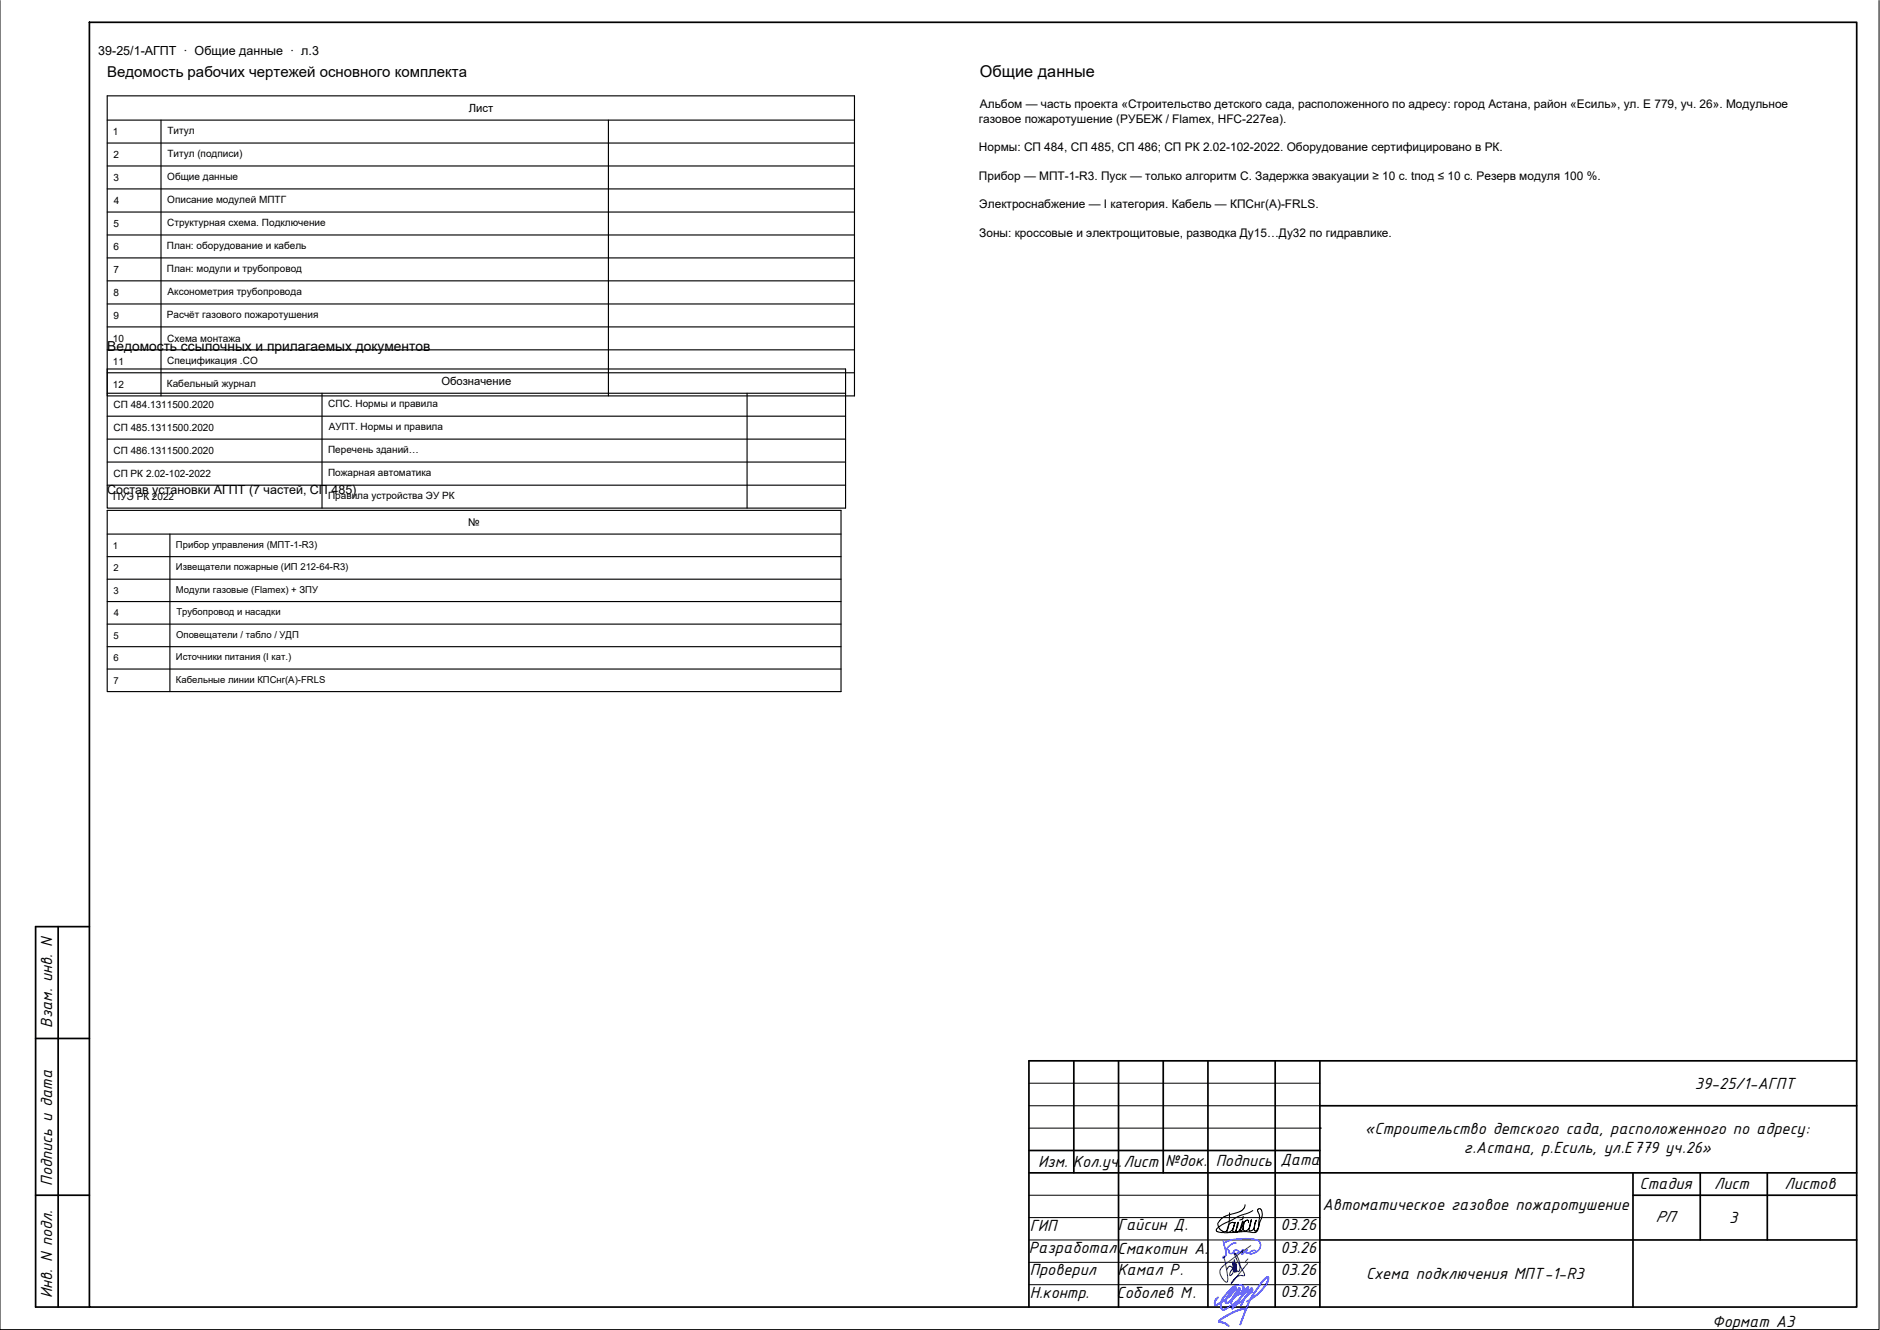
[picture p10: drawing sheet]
<svg xmlns="http://www.w3.org/2000/svg" width="420mm" height="297mm" viewBox="0 0 420 297" stroke-linecap="round" stroke-linejoin="round" font-family="sans-serif">
<g fill="none" stroke="#000" stroke-width=".22">
<path d="M0 .1v296.9h419.9v-296.9M20 142h.1M230 241.9h65M230 247h65M230 252h65M230 276.9h65M230 266.9h65M230 271.9h65M274.8 270.9l-.2 2.8-.2 .9-.4 .4-.4 .1-.7-.3-.6-.8-.1-.8M277.8 271.6v.5l-.7 .4M278.3 269.1l-.2 .7-.6 .6-4 1.4-.7 .6-.6 .8M280 270.4l-1 .5-2.3 .8-3.4 1.7-1 .7-.4 .4-.1 .4 .6 .3 1.2 .1 4-.2 3 .1 .3-.2 .3-.6 .3-2.6-.4-1.6 .2-.3 .5 .1 .3 .7v1l-.8 2.4-.5 .8h-.3l-.2-.3 .1-1 .4-1.1-.7 2.1-.5 .3-.5-.1 .6-2.4-.5 1.9-.6 .6h-.6l-.2-.4 .2-1.3 .6-.7a.32 .32 0 0 1 .4 .1 .32 .32 0 0 1 0 .4v-.1a.36 .36 0 0 0-.3-.4 .36 .36 0 0 0-.4 .2l-.3 .4-.2 1.4-.5 .4a.2 .2 0 0 1-.3 0 .2 .2 0 0 1 .1-.3l.7-1.9-.1 .9-.6 1.2-.7 .4-.1-.3 .3-1.2 .1-.7-.5 1.9-.4 .3a.28 .28 0 0 1-.3-.2 .28 .28 0 0 1 0-.3l.5-1.7-.5 1.6-.9 .6a.41 .41 0 0 1-.4-.2 .41 .41 0 0 1 .1-.5l.2-.8 .5-.5 .5-.2 .4 .3"/>
<path d="M230 281.9h65M230 286.9h65"/>
</g>
<g fill="none" stroke="#000" stroke-width=".38">
<path d="M20 5h395v286.9h-395zM13 207v84.9h7M20 207h-12v84.9h5M8 231.9h12M240 236.9v25M250 236.9v55M260 236.9v25M270 236.9v55M285 236.9v55M295 236.9v55M415 236.9h-185v55M230 256.9h65"/>
<path d="M295 247h120M8 266.9h12M230 261.9h185M295 276.9h120M365 266.9h50M365 261.9v30M380 261.9v15M395 261.9v15"/>
</g>
<g fill="#000">
<circle cx="20" cy="142" r=".19"/>
<circle cx="295" cy="252" r=".19"/>
</g>
<!-- layer: AR_Sloy -->
<g fill="none" stroke="#00f" stroke-width=".3">
<path d="M273.4 277.1l.5 1.9M273.9 279l.1 1M274 280v.3M274.1 278.9l.5 .3M274.6 279.3l.1 .3a.42 .42 0 0 0 .2 .4 .42 .42 0 0 0 .4-.1M275.6 279.7l.2 .3 .8-.1M275.6 279.7l-.3 .3M275.8 277.6l-.9 .5-1 1.2M275.8 279.6h-.1a.52 .52 0 0 1 .7-.4 .52 .52 0 0 1 .4 .6l-.1 .1M275.8 277.6h.4M275.8 276.8l-1.4 .4-.9 .5M276.9 279.7l-.3 .1 .1 .1"/>
<path d="M277.7 279.3l-1 .5M277.7 280h-.1M277.8 279.1v.1M277.8 279.1l-.1 1-.1-.1M277.8 279.2l-.1 .2M278.4 279.4l-.7 .5M278.6 279.2l-.2 .2M278.6 279.2h.1a.41 .41 0 0 0 0 .7l.5-.1 .2 .2h.3l1-.3M279 276.6l1.8 .3M279 276.6l-3.1 .2M280.3 279.3l.3 .1 .1 .3M280.3 279.3l-.6 .1-.5 .4"/>
<path d="M280.8 276.9l.6 .3M281 279.4l-.3 .3M281.4 277.3l.3 .7-.2 1M281.4 279l-.4 .5M273.3 280.9h.1M273.4 280.7l-.1 .2M273.5 280.8l-.2 .1M273.8 280.6l-.3 .2M274 280.3l-.3 .4"/>
</g>
<path d="M279.5 278.2l-5.1 3.7-1.5 1.3-.3 .6 .1 .7 .4 1 .7 .7a.32 .32 0 0 0 .5 .1 .32 .32 0 0 0 .1-.4l-.1-1.6-.8-3.8M278.8 282.1l-3.6 4.5 .4-.7 1-.9 .6-.2 .9 .1 .1-.1-.2-.6-1.7-3.1-.4-1.2 .5 .5 .6 1.5 .1 1.5-.1 .3a.3 .3 0 0 1-.3 .3 .3 .3 0 0 1-.3-.3l-.3-.7 .1-.8 .2 .4v1.3l-.2 .2-.4-1.3v-1.5l.2 2.8-.1 .1-.1-.3-.3-2 .1 1.2-.8 1.4a.28 .28 0 0 0 .3 .4 .28 .28 0 0 0 .3-.3l.2-.9-.3-.8-.6-.1-.5 .8M278.9 281.2l-.6 .6" fill="none" stroke="#154889" stroke-width=".22"/>
<path d="M272.2 289.8l-.6 .7-.1 .7a.34 .34 0 0 0 .3 .3 .34 .34 0 0 0 .4-.2l2-1.2 2-2.2a.19 .19 0 0 0 0-.3 .19 .19 0 0 0-.3 .2l-.8 .7-1.2 1.9v.5l.2 .2 1.2-.8 1.6-1.7 .2-.9-.3 .2-1.3 2-.3 1.2M276.1 289.4l.9-.4 .6-.6 .3-.5v-.5l-.2-.3-.9-.1-.9 .2-2.1 2.1-.8 1.2-.2 1 .2 .8 .6 .2 2.6-1.6 2.4-2.5 .4-.9-.5 .3-2.3 3.7-.7 .7-.2 .1 .4-.7 1.9-1 1.2-1.4 .8-.5 .3-.3v-.5a.27 .27 0 0 0-.3-.1 .27 .27 0 0 0-.2 .3l-1.2 1.8-.9 1.7M278.6 292.3l-1.1 .1-1.8 .6-3.1 1.9a.21 .21 0 0 0-.2 .3 .21 .21 0 0 0 .4 .1l.8 .2 1 .6M278.7 290.7l1.9-1.3 1.3-1.2 1.2-1.5 .4-1.1a.29 .29 0 0 0-.2-.4 .29 .29 0 0 0-.3 .2l-1.1 1.1-2.4 3.6-2.3 5.7" fill="none" stroke="#00f" stroke-width=".38"/>
<!-- layer: AGPT-TABLE -->
<g fill="none" stroke="#000" stroke-width=".25">
<path d="M24 21.4h167v67h-167zM24 26.8h167M24 31.9h167M24 37.1h167M36 26.8v61.6M136 26.8v61.6M24 42.2h167M24 47.4h167M24 52.5h167M24 57.6h167M24 62.7h167M24 67.9h167"/>
<path d="M24 73h167M24 78.1h167M24 82.4h165v31.1h-165zM24 83.3h167M24 87.8h165M24 92.9h165M24 98.1h165M72 87.8v25.7M167 87.8v25.7M24 114h164v40.5h-164zM24 103.2h165M24 108.4h165"/>
<path d="M24 119.3h164M38 119.3v35.2M24 124.3h164M24 129.4h164M24 134.4h164M24 139.4h164M24 144.4h164M24 149.4h164"/>
</g>
<g font-size="3.9">
<text x="11.7" y="229.5" transform="rotate(-90 11.7 229.5)">Взам. инв. N</text>
<text x="378.8" y="243.2">39-25/1-АГПТ</text>
<text x="305" y="253.2">«Строительство детского сада, расположенного по адресу:</text>
<text x="327.2" y="257.4">г.Астана, р.Есиль, ул.Е779 уч.26»</text>
<text x="232" y="260.6">Изм. Кол.уч.</text>
<text x="251.1" y="260.7">Лист</text>
<text x="260.4" y="260.3">№док.</text>
<text x="271.7" y="260.4">Подпись</text>
<text x="286.2" y="260.3">Дата</text>
<text x="11.7" y="264.8" transform="rotate(-90 11.7 264.8)">Подпись и дата</text>
<text x="366.4" y="265.5">Стадия</text>
<text x="383.1" y="265.5">Лист</text>
<text x="398.8" y="265.5">Листов</text>
<text x="230.2" y="274.9">ГИП</text>
<text x="249.9" y="274.8">Гайсин Д.</text>
<text x="286.2" y="274.8">03.26</text>
<text x="295.6" y="270.3">Автоматическое газовое пожаротушение</text>
<text x="370" y="273">РП</text>
<text x="386.4" y="273.2">3</text>
<text x="230" y="279.9">РазработалСмакотин А.</text>
<text x="286.2" y="279.8">03.26</text>
<text x="230.2" y="284.8">Проверил</text>
<text x="249.7" y="284.8">Камал Р.</text>
<text x="286.2" y="284.8">03.26</text>
<text x="305.3" y="285.7">Схема подключения МПТ-1-R3</text>
<text x="11.7" y="290" transform="rotate(-90 11.7 290)">Инв. N подл.</text>
<text x="230.2" y="289.8">Н.контр.</text>
<text x="249.6" y="289.8">Соболев М.</text>
<text x="286.2" y="289.8">03.26</text>
<text x="382.7" y="296.4">Формат А3</text>
</g>
<text font-size="3.6" x="219" y="17.2">Общие данные</text>
<text font-size="3.4" x="24" y="17.2">Ведомость рабочих чертежей основного комплекта</text>
<text font-size="3.1" x="24" y="78.4">Ведомость ссылочных и прилагаемых документов</text>
<g font-size="2.8">
<text x="22" y="12.2">39-25/1-АГПТ · Общие данные · л.3</text>
<text x="24" y="110.4">Состав установки АГПТ (7 частей, СП 485)</text>
</g>
<g font-size="2.7">
<text x="218.8" y="27.4">газовое пожаротушение (РУБЕЖ / Flamex, HFC-227ea).</text>
<text x="219" y="24.2">Альбом — часть проекта «Строительство детского сада, расположенного по адресу: город Астана, район «Есиль», ул. Е 779, уч. 26». Модульное</text>
<text x="218.8" y="33.7">Нормы: СП 484, СП 485, СП 486; СП РК 2.02-102-2022. Оборудование сертифицировано в РК.</text>
<text x="218.8" y="40.1">Прибор — МПТ-1-R3. Пуск — только алгоритм C. Задержка эвакуации ≥ 10 с. tпод ≤ 10 с. Резерв модуля 100 %.</text>
<text x="218.9" y="46.5">Электроснабжение — I категория. Кабель — КПСнг(А)-FRLS.</text>
<text x="218.9" y="52.9">Зоны: кроссовые и электрощитовые, разводка Ду15…Ду32 по гидравлике.</text>
</g>
<g font-size="2.5">
<text x="104.8" y="25">Лист</text>
<text x="98.6" y="86">Обозначение</text>
</g>
<text font-size="2.4" x="104.6" y="117.5">№</text>
<g font-size="2.2">
<text x="37.4" y="30">Титул</text>
<text x="25.2" y="30.2">1</text>
<text x="25.4" y="35.3">2</text>
<text x="37.4" y="35.1">Титул (подписи)</text>
<text x="25.4" y="40.4">3</text>
<text x="37.4" y="40.3">Общие данные</text>
<text x="25.4" y="45.6">4</text>
<text x="37.4" y="45.4">Описание модулей МПТГ</text>
<text x="25.4" y="50.7">5</text>
<text x="37.4" y="50.5">Структурная схема. Подключение</text>
<text x="25.4" y="55.8">6</text>
<text x="37.3" y="55.6">План: оборудование и кабель</text>
<text x="25.4" y="61">7</text>
<text x="37.3" y="60.8">План: модули и трубопровод</text>
<text x="37.5" y="65.9">Аксонометрия трубопровода</text>
<text x="25.4" y="66.1">8</text>
<text x="25.4" y="71.2">9</text>
<text x="37.3" y="71">Расчёт газового пожаротушения</text>
<text x="25.2" y="76.4">10</text>
<text x="37.4" y="76.4">Схема монтажа</text>
<text x="25.2" y="81.5">11</text>
<text x="37.4" y="81.3">Спецификация .СО</text>
<text x="25.2" y="86.6">12</text>
<text x="37.3" y="86.4">Кабельный журнал</text>
<text x="25.4" y="91.2">СП 484.1311500.2020</text>
<text x="73.4" y="91">СПС. Нормы и правила</text>
<text x="25.4" y="96.3">СП 485.1311500.2020</text>
<text x="25.4" y="101.5">СП 486.1311500.2020</text>
<text x="73.3" y="101.2">Перечень зданий…</text>
<text x="73.5" y="96.1">АУПТ. Нормы и правила</text>
<text x="25.4" y="106.6">СП РК 2.02-102-2022</text>
<text x="73.3" y="106.4">Пожарная автоматика</text>
<text x="25.3" y="111.7">ПУЭ РК 2022</text>
<text x="73.3" y="111.5">Правила устройства ЭУ РК</text>
</g>
<g font-size="2.1">
<text x="25.2" y="122.5">1</text>
<text x="39.3" y="122.4">Прибор управления (МПТ-1-R3)</text>
<text x="25.4" y="127.6">2</text>
<text x="39.3" y="127.4">Извещатели пожарные (ИП 212-64-R3)</text>
<text x="25.4" y="132.6">3</text>
<text x="25.4" y="137.7">4</text>
<text x="39.3" y="132.4">Модули газовые (Flamex) + ЗПУ</text>
<text x="39.4" y="137.4">Трубопровод и насадки</text>
<text x="25.4" y="142.6">5</text>
<text x="39.4" y="142.5">Оповещатели / табло / УДП</text>
<text x="25.4" y="147.7">6</text>
<text x="39.3" y="147.5">Источники питания (I кат.)</text>
<text x="25.4" y="152.7">7</text>
<text x="39.3" y="152.5">Кабельные линии КПСнг(А)-FRLS</text>
</g>
</svg>
